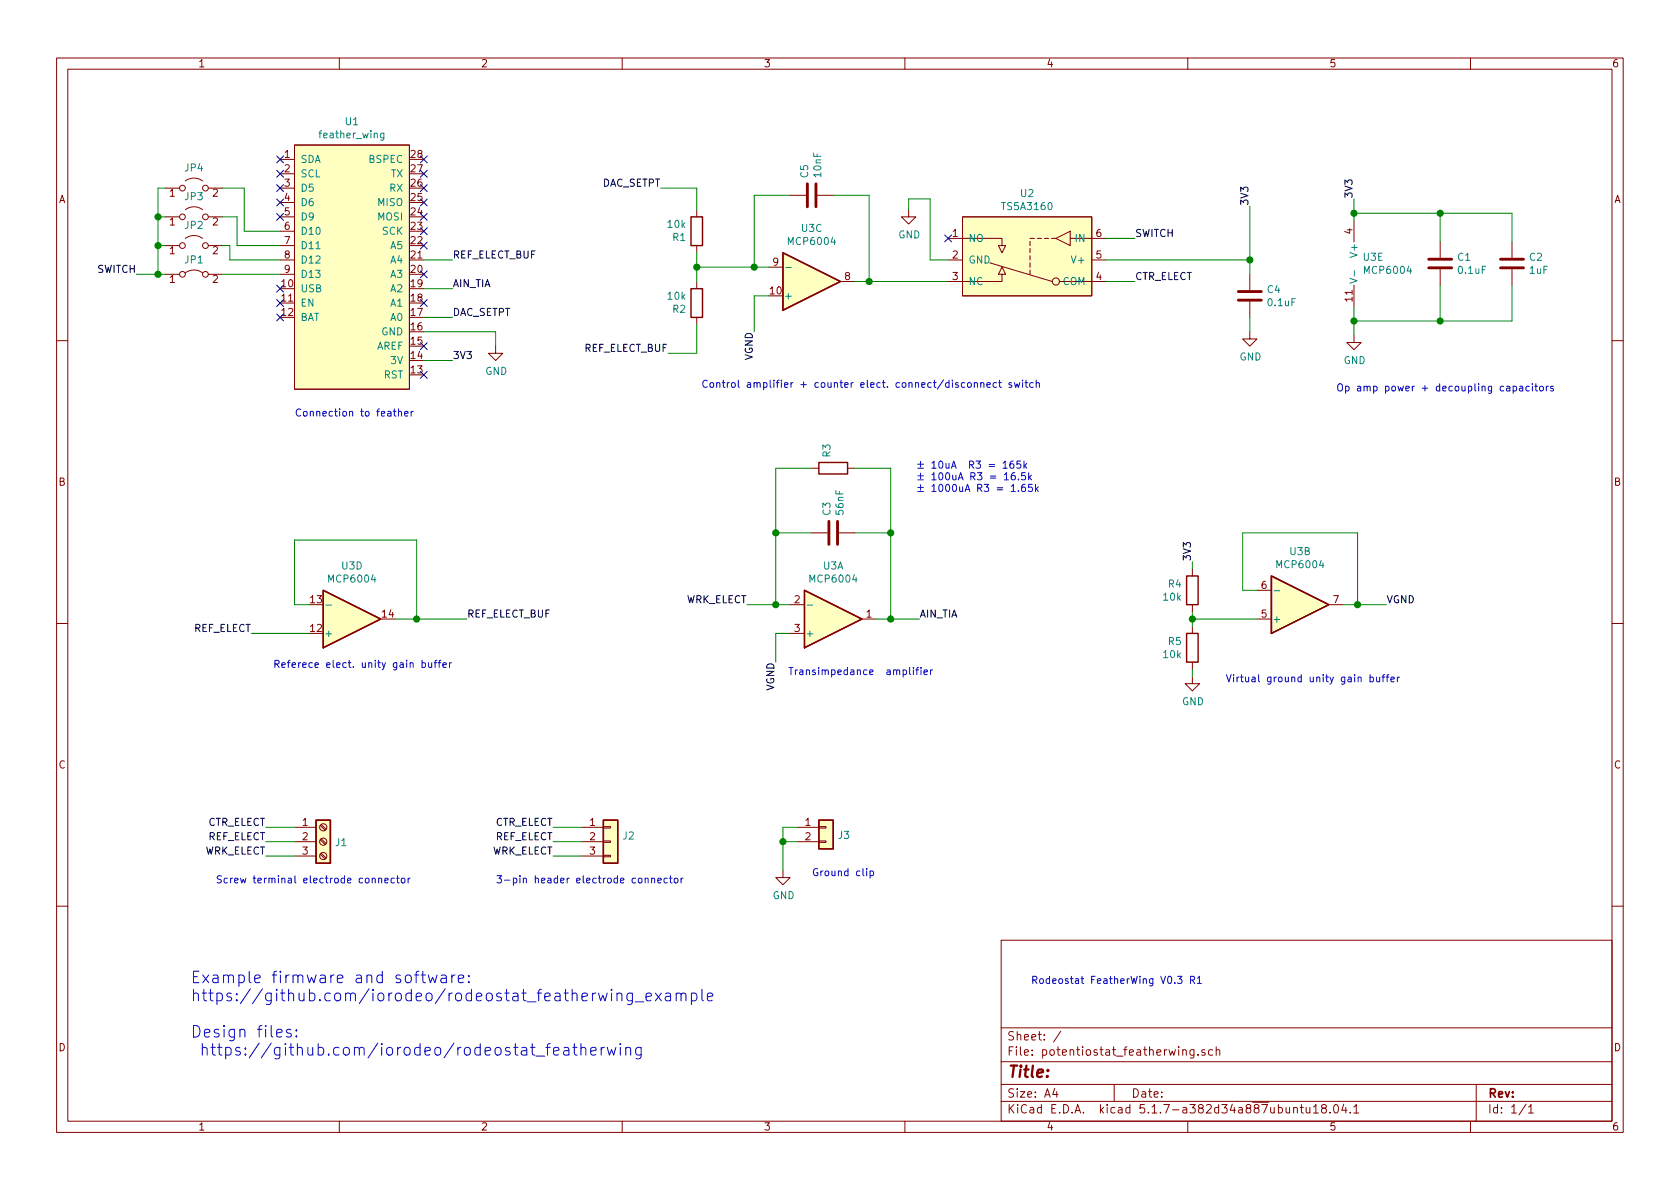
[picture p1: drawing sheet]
EESchema Schematic File Version 4
EELAYER 30 0
EELAYER END
$Descr A4 11693 8268
encoding utf-8
Sheet 1 1
Title ""
Date ""
Rev ""
Comp ""
Comment1 ""
Comment2 ""
Comment3 ""
Comment4 ""
$EndDescr
$Comp
L feather_wing:feather_wing U1
U 1 1
P 2450 1850
F 0 "U1" H 2450 2865 50  0000 C CNN
F 1 "feather_wing" H 2450 2774 50  0000 C CNN
F 2 "feather_wing:feather_wing" H 2500 1850 50  0001 C CNN
F 3 "" H 2500 1850 50  0001 C CNN
	1    2450 1850
	1    0    0    -1  
$EndComp
Wire Wire Line
	2950 2200 3150 2200
Text Label 3150 2200 0    50   ~ 0
DAC_SETPT
Wire Wire Line
	2950 2000 3150 2000
Text Label 3150 2000 0    50   ~ 0
AIN_TIA
Wire Wire Line
	2950 2500 3150 2500
Text Label 3150 2500 0    50   ~ 0
3V3
NoConn ~ 1950 1100
NoConn ~ 1950 1200
NoConn ~ 1950 1300
NoConn ~ 1950 1400
NoConn ~ 1950 1500
NoConn ~ 1950 2000
NoConn ~ 1950 2100
NoConn ~ 1950 2200
NoConn ~ 2950 1100
NoConn ~ 2950 1200
NoConn ~ 2950 1300
NoConn ~ 2950 1400
NoConn ~ 2950 1500
NoConn ~ 2950 1600
$Comp
L power:GND #PWR04
U 1 1
P 3450 2400
F 0 "#PWR04" H 3450 2150 50  0001 C CNN
F 1 "GND" H 3455 2227 50  0000 C CNN
F 2 "" H 3450 2400 50  0001 C CNN
F 3 "" H 3450 2400 50  0001 C CNN
	1    3450 2400
	1    0    0    -1  
$EndComp
Wire Wire Line
	2950 2300 3450 2300
NoConn ~ 2950 2400
NoConn ~ 2950 2600
Wire Wire Line
	3450 2300 3450 2400
Wire Wire Line
	2050 5750 1850 5750
Wire Wire Line
	2050 5850 1850 5850
Wire Wire Line
	2050 5950 1850 5950
Text Label 1850 5750 2    50   ~ 0
CTR_ELECT
Text Label 1850 5850 2    50   ~ 0
REF_ELECT
Text Label 1850 5950 2    50   ~ 0
WRK_ELECT
Wire Wire Line
	4050 5750 3850 5750
Wire Wire Line
	4050 5850 3850 5850
Wire Wire Line
	4050 5950 3850 5950
Text Label 3850 5750 2    50   ~ 0
CTR_ELECT
Text Label 3850 5850 2    50   ~ 0
REF_ELECT
Text Label 3850 5950 2    50   ~ 0
WRK_ELECT
Text Notes 1500 6150 0    50   ~ 0
Screw terminal electrode connector
Text Notes 3450 6150 0    50   ~ 0
3-pin header electrode connector
Wire Wire Line
	2950 1800 3150 1800
Text Label 3150 1800 0    50   ~ 0
REF_ELECT_BUF
Text Notes 1900 4650 0    50   ~ 0
Referece elect. unity gain buffer
NoConn ~ 2950 2100
NoConn ~ 2950 1900
NoConn ~ 2950 1700
Text Label 950  1900 2    50   ~ 0
SWITCH
$Comp
L Jumper:Jumper_2_Bridged JP1
U 1 1
P 1350 1900
F 0 "JP1" H 1350 2003 50  0000 C CNN
F 1 "Jumper_2_Bridged" H 1350 2004 50  0001 C CNN
F 2 "Jumper:SolderJumper-2_P1.3mm_Bridged_Pad1.0x1.5mm" H 1350 1900 50  0001 C CNN
F 3 "~" H 1350 1900 50  0001 C CNN
	1    1350 1900
	1    0    0    -1  
$EndComp
$Comp
L Jumper:Jumper_2_Open JP3
U 1 1
P 1350 1500
F 0 "JP3" H 1350 1643 50  0000 C CNN
F 1 "Jumper_2_Open" H 1350 1644 50  0001 C CNN
F 2 "Jumper:SolderJumper-2_P1.3mm_Open_TrianglePad1.0x1.5mm" H 1350 1500 50  0001 C CNN
F 3 "~" H 1350 1500 50  0001 C CNN
	1    1350 1500
	1    0    0    -1  
$EndComp
$Comp
L Jumper:Jumper_2_Open JP2
U 1 1
P 1350 1700
F 0 "JP2" H 1350 1843 50  0000 C CNN
F 1 "Jumper_2_Open" H 1350 1844 50  0001 C CNN
F 2 "Jumper:SolderJumper-2_P1.3mm_Open_TrianglePad1.0x1.5mm" H 1350 1700 50  0001 C CNN
F 3 "~" H 1350 1700 50  0001 C CNN
	1    1350 1700
	1    0    0    -1  
$EndComp
Wire Wire Line
	1150 1500 1100 1500
Wire Wire Line
	1100 1500 1100 1700
Wire Wire Line
	1100 1700 1150 1700
Wire Wire Line
	1100 1700 1100 1900
Wire Wire Line
	1100 1900 1150 1900
Connection ~ 1100 1700
Wire Wire Line
	1100 1900 950  1900
Connection ~ 1100 1900
Wire Wire Line
	1600 1700 1550 1700
Text Notes 2050 2900 0    50   ~ 0
Connection to feather
$Comp
L Amplifier_Operational:MCP6004 U3
U 4 1
P 2450 4300
F 0 "U3" H 2450 3933 50  0000 C CNN
F 1 "MCP6004" H 2450 4024 50  0000 C CNN
F 2 "Package_SO:SOIC-14_3.9x8.7mm_P1.27mm" H 2400 4400 50  0001 C CNN
F 3 "http://ww1.microchip.com/downloads/en/DeviceDoc/21733j.pdf" H 2500 4500 50  0001 C CNN
	4    2450 4300
	1    0    0    1   
$EndComp
$Comp
L Amplifier_Operational:MCP6004 U3
U 5 1
P 9525 1825
F 0 "U3" H 9483 1871 50  0000 L CNN
F 1 "MCP6004" H 9483 1780 50  0000 L CNN
F 2 "Package_SO:SOIC-14_3.9x8.7mm_P1.27mm" H 9475 1925 50  0001 C CNN
F 3 "http://ww1.microchip.com/downloads/en/DeviceDoc/21733j.pdf" H 9575 2025 50  0001 C CNN
	5    9525 1825
	1    0    0    -1  
$EndComp
$Comp
L Device:C C5
U 1 1
P 5650 1350
F 0 "C5" H 5535 1304 50  0000 R CNN
F 1 "10nF" H 5535 1395 50  0000 R CNN
F 2 "Capacitor_SMD:C_0603_1608Metric" H 5688 1200 50  0001 C CNN
F 3 "~" H 5650 1350 50  0001 C CNN
	1    5650 1350
	0    1    1    0   
$EndComp
$Comp
L Device:R R1
U 1 1
P 4850 1600
F 0 "R1" H 4920 1646 50  0000 L CNN
F 1 "10k" H 4920 1555 50  0000 L CNN
F 2 "Resistor_SMD:R_0603_1608Metric" V 4780 1600 50  0001 C CNN
F 3 "~" H 4850 1600 50  0001 C CNN
	1    4850 1600
	-1   0    0    1   
$EndComp
$Comp
L Device:R R2
U 1 1
P 4850 2100
F 0 "R2" H 4920 2146 50  0000 L CNN
F 1 "10k" H 4920 2055 50  0000 L CNN
F 2 "Resistor_SMD:R_0603_1608Metric" V 4780 2100 50  0001 C CNN
F 3 "~" H 4850 2100 50  0001 C CNN
	1    4850 2100
	-1   0    0    1   
$EndComp
Wire Wire Line
	4850 1750 4850 1850
Wire Wire Line
	4850 1850 5250 1850
Connection ~ 4850 1850
Wire Wire Line
	4850 1850 4850 1950
Wire Wire Line
	5250 1350 5250 1850
Connection ~ 5250 1850
Wire Wire Line
	5250 1850 5350 1850
Wire Wire Line
	5250 1350 5500 1350
Text Label 4600 1300 2    50   ~ 0
DAC_SETPT
Text Label 4650 2450 2    50   ~ 0
REF_ELECT_BUF
Wire Wire Line
	5350 2050 5250 2050
Wire Wire Line
	5250 2050 5250 2300
Text Label 5250 2300 3    50   ~ 0
VGND
Wire Wire Line
	5800 1350 6050 1350
Wire Wire Line
	6050 1350 6050 1950
Wire Wire Line
	6050 1950 5950 1950
Text Label 8700 1425 1    50   ~ 0
3V3
Wire Wire Line
	4850 1300 4850 1450
Wire Wire Line
	4850 2250 4850 2450
Text Notes 7250 2700 2    50   ~ 0
Control amplifier + counter elect. connect/disconnect switch
Wire Wire Line
	2750 4300 2900 4300
Wire Wire Line
	2900 4300 2900 3750
Wire Wire Line
	2900 3750 2050 3750
Wire Wire Line
	2050 3750 2050 4200
Wire Wire Line
	2050 4200 2150 4200
Wire Wire Line
	2900 4300 3250 4300
Connection ~ 2900 4300
Wire Wire Line
	2150 4400 1750 4400
Text Label 1750 4400 2    50   ~ 0
REF_ELECT
Text Label 3250 4300 0    50   ~ 0
REF_ELECT_BUF
Wire Wire Line
	4850 1300 4600 1300
Wire Wire Line
	4650 2450 4850 2450
Text Label 9425 1375 1    50   ~ 0
3V3
$Comp
L power:GND #PWR0102
U 1 1
P 9425 2325
F 0 "#PWR0102" H 9425 2075 50  0001 C CNN
F 1 "GND" H 9430 2152 50  0000 C CNN
F 2 "" H 9425 2325 50  0001 C CNN
F 3 "" H 9425 2325 50  0001 C CNN
	1    9425 2325
	1    0    0    -1  
$EndComp
$Comp
L Device:C C2
U 1 1
P 10525 1825
F 0 "C2" H 10640 1871 50  0000 L CNN
F 1 "1uF" H 10640 1780 50  0000 L CNN
F 2 "Capacitor_SMD:C_0603_1608Metric" H 10563 1675 50  0001 C CNN
F 3 "~" H 10525 1825 50  0001 C CNN
	1    10525 1825
	1    0    0    -1  
$EndComp
$Comp
L Device:C C1
U 1 1
P 10025 1825
F 0 "C1" H 10140 1871 50  0000 L CNN
F 1 "0.1uF" H 10140 1780 50  0000 L CNN
F 2 "Capacitor_SMD:C_0603_1608Metric" H 10063 1675 50  0001 C CNN
F 3 "~" H 10025 1825 50  0001 C CNN
	1    10025 1825
	1    0    0    -1  
$EndComp
Wire Wire Line
	9425 1475 10025 1475
Wire Wire Line
	10025 1475 10025 1675
Wire Wire Line
	9425 1475 9425 1525
Wire Wire Line
	9425 2125 9425 2225
Wire Wire Line
	9425 2225 10025 2225
Wire Wire Line
	10025 2225 10025 1975
Wire Wire Line
	10025 2225 10525 2225
Wire Wire Line
	10525 2225 10525 1975
Connection ~ 10025 2225
Wire Wire Line
	10525 1675 10525 1475
Wire Wire Line
	10525 1475 10025 1475
Connection ~ 10025 1475
Wire Wire Line
	9425 2225 9425 2325
Connection ~ 9425 2225
Wire Wire Line
	9425 1375 9425 1475
Connection ~ 9425 1475
Text Notes 9300 2725 0    50   ~ 0
Op amp power + decoupling capacitors
$Comp
L power:GND #PWR0103
U 1 1
P 8300 4700
F 0 "#PWR0103" H 8300 4450 50  0001 C CNN
F 1 "GND" H 8305 4527 50  0000 C CNN
F 2 "" H 8300 4700 50  0001 C CNN
F 3 "" H 8300 4700 50  0001 C CNN
	1    8300 4700
	1    0    0    -1  
$EndComp
$Comp
L Device:R R5
U 1 1
P 8300 4500
F 0 "R5" H 8370 4546 50  0000 L CNN
F 1 "10k" H 8370 4455 50  0000 L CNN
F 2 "Resistor_SMD:R_0603_1608Metric" V 8230 4500 50  0001 C CNN
F 3 "~" H 8300 4500 50  0001 C CNN
	1    8300 4500
	-1   0    0    -1  
$EndComp
$Comp
L Device:R R4
U 1 1
P 8300 4100
F 0 "R4" H 8370 4146 50  0000 L CNN
F 1 "10k" H 8370 4055 50  0000 L CNN
F 2 "Resistor_SMD:R_0603_1608Metric" V 8230 4100 50  0001 C CNN
F 3 "~" H 8300 4100 50  0001 C CNN
	1    8300 4100
	-1   0    0    -1  
$EndComp
Wire Wire Line
	8300 4650 8300 4700
Text Label 8300 3900 1    50   ~ 0
3V3
Wire Wire Line
	8300 3900 8300 3950
Wire Wire Line
	8300 4250 8300 4300
Wire Wire Line
	8300 4300 8750 4300
Connection ~ 8300 4300
Wire Wire Line
	8300 4300 8300 4350
Wire Wire Line
	8750 4100 8650 4100
Wire Wire Line
	8650 4100 8650 3700
Wire Wire Line
	8650 3700 9450 3700
Wire Wire Line
	9450 3700 9450 4200
Wire Wire Line
	9450 4200 9350 4200
Connection ~ 9450 4200
Text Label 9650 4200 0    50   ~ 0
VGND
Text Notes 9750 4750 2    50   ~ 0
 Virtual ground unity gain buffer
Text Label 5200 4200 2    50   ~ 0
WRK_ELECT
Text Label 5400 4600 3    50   ~ 0
VGND
Wire Wire Line
	6100 4300 6200 4300
$Comp
L Device:R R3
U 1 1
P 5800 3250
F 0 "R3" H 5870 3296 50  0000 L CNN
F 1 "16.5k" H 5870 3205 50  0001 L CNN
F 2 "Resistor_SMD:R_0603_1608Metric_Pad0.98x0.95mm_HandSolder" V 5730 3250 50  0001 C CNN
F 3 "~" H 5800 3250 50  0001 C CNN
	1    5800 3250
	0    -1   -1   0   
$EndComp
Wire Wire Line
	5200 4200 5400 4200
$Comp
L Device:C C3
U 1 1
P 5800 3700
F 0 "C3" H 5915 3746 50  0000 L CNN
F 1 "56nF" H 5915 3655 50  0000 L CNN
F 2 "Capacitor_SMD:C_0603_1608Metric" H 5838 3550 50  0001 C CNN
F 3 "~" H 5800 3700 50  0001 C CNN
	1    5800 3700
	0    -1   -1   0   
$EndComp
Wire Wire Line
	5950 3700 6200 3700
Wire Wire Line
	6200 3700 6200 4300
Wire Wire Line
	6200 3250 5950 3250
Wire Wire Line
	6200 3250 6200 3700
Connection ~ 6200 3700
Wire Wire Line
	5650 3700 5400 3700
Wire Wire Line
	5400 3700 5400 4200
Connection ~ 5400 4200
Wire Wire Line
	5400 4200 5500 4200
Wire Wire Line
	5400 3700 5400 3250
Wire Wire Line
	5400 3250 5650 3250
Connection ~ 5400 3700
Connection ~ 6200 4300
Wire Wire Line
	6200 4300 6400 4300
Wire Wire Line
	9450 4200 9650 4200
Text Label 6400 4300 0    50   ~ 0
AIN_TIA
Text Notes 6500 4700 2    50   ~ 0
Transimpedance  amplifier
Wire Wire Line
	5500 4400 5400 4400
Wire Wire Line
	5400 4400 5400 4600
Wire Wire Line
	1550 1900 1950 1900
Wire Wire Line
	1600 1700 1600 1800
Wire Wire Line
	1600 1800 1950 1800
Wire Wire Line
	1650 1500 1650 1700
Wire Wire Line
	1650 1700 1950 1700
Wire Wire Line
	1550 1500 1650 1500
$Comp
L Jumper:Jumper_2_Open JP4
U 1 1
P 1350 1300
F 0 "JP4" H 1350 1443 50  0000 C CNN
F 1 "Jumper_2_Open" H 1350 1444 50  0001 C CNN
F 2 "Jumper:SolderJumper-2_P1.3mm_Open_TrianglePad1.0x1.5mm" H 1350 1300 50  0001 C CNN
F 3 "~" H 1350 1300 50  0001 C CNN
	1    1350 1300
	1    0    0    -1  
$EndComp
Wire Wire Line
	1150 1300 1100 1300
Wire Wire Line
	1100 1300 1100 1500
Connection ~ 1100 1500
Wire Wire Line
	1550 1300 1700 1300
Wire Wire Line
	1700 1300 1700 1600
Wire Wire Line
	1700 1600 1950 1600
$Comp
L Connector_Generic:Conn_01x02 J3
U 1 1
P 5750 5750
F 0 "J3" H 5829 5696 50  0000 L CNN
F 1 "Conn_01x02" H 5830 5651 50  0001 L CNN
F 2 "Connector_PinHeader_2.54mm:PinHeader_1x02_P2.54mm_Vertical" H 5750 5750 50  0001 C CNN
F 3 "~" H 5750 5750 50  0001 C CNN
	1    5750 5750
	1    0    0    -1  
$EndComp
$Comp
L Connector_Generic:Conn_01x03 J2
U 1 1
P 4250 5850
F 0 "J2" H 4330 5892 50  0000 L CNN
F 1 "Conn_01x03" H 4330 5801 50  0001 L CNN
F 2 "Connector_PinHeader_2.54mm:PinHeader_1x03_P2.54mm_Vertical" H 4250 5850 50  0001 C CNN
F 3 "~" H 4250 5850 50  0001 C CNN
	1    4250 5850
	1    0    0    -1  
$EndComp
$Comp
L Connector:Screw_Terminal_01x03 J1
U 1 1
P 2250 5850
F 0 "J1" H 2329 5846 50  0000 L CNN
F 1 "Screw_Terminal_01x03" H 2330 5801 50  0001 L CNN
F 2 "OST_SCREW_TERM_3:CONNBLOCK3" H 2250 5850 50  0001 C CNN
F 3 "~" H 2250 5850 50  0001 C CNN
	1    2250 5850
	1    0    0    -1  
$EndComp
Wire Wire Line
	5550 5750 5450 5750
Wire Wire Line
	5450 5750 5450 5850
Wire Wire Line
	5450 5850 5550 5850
Wire Wire Line
	5450 5850 5450 6050
Connection ~ 5450 5850
$Comp
L power:GND #PWR0104
U 1 1
P 5450 6050
F 0 "#PWR0104" H 5450 5800 50  0001 C CNN
F 1 "GND" H 5455 5877 50  0000 C CNN
F 2 "" H 5450 6050 50  0001 C CNN
F 3 "" H 5450 6050 50  0001 C CNN
	1    5450 6050
	1    0    0    -1  
$EndComp
Text Notes 5650 6100 0    50   ~ 0
Ground clip
$Comp
L Amplifier_Operational:MCP6004 U3
U 1 1
P 5800 4300
F 0 "U3" H 5800 3933 50  0000 C CNN
F 1 "MCP6004" H 5800 4024 50  0000 C CNN
F 2 "Package_SO:SOIC-14_3.9x8.7mm_P1.27mm" H 5750 4400 50  0001 C CNN
F 3 "http://ww1.microchip.com/downloads/en/DeviceDoc/21733j.pdf" H 5850 4500 50  0001 C CNN
	1    5800 4300
	1    0    0    1   
$EndComp
$Comp
L Amplifier_Operational:MCP6004 U3
U 3 1
P 5650 1950
F 0 "U3" H 5650 1583 50  0000 C CNN
F 1 "MCP6004" H 5650 1674 50  0000 C CNN
F 2 "Package_SO:SOIC-14_3.9x8.7mm_P1.27mm" H 5600 2050 50  0001 C CNN
F 3 "http://ww1.microchip.com/downloads/en/DeviceDoc/21733j.pdf" H 5700 2150 50  0001 C CNN
	3    5650 1950
	1    0    0    1   
$EndComp
$Comp
L Amplifier_Operational:MCP6004 U3
U 2 1
P 9050 4200
F 0 "U3" H 9050 3833 50  0000 C CNN
F 1 "MCP6004" H 9050 3924 50  0000 C CNN
F 2 "Package_SO:SOIC-14_3.9x8.7mm_P1.27mm" H 9000 4300 50  0001 C CNN
F 3 "http://ww1.microchip.com/downloads/en/DeviceDoc/21733j.pdf" H 9100 4400 50  0001 C CNN
	2    9050 4200
	1    0    0    1   
$EndComp
$Comp
L Device:C C4
U 1 1
P 8700 2050
F 0 "C4" H 8815 2096 50  0000 L CNN
F 1 "0.1uF" H 8815 2005 50  0000 L CNN
F 2 "Capacitor_SMD:C_0603_1608Metric" H 8738 1900 50  0001 C CNN
F 3 "~" H 8700 2050 50  0001 C CNN
	1    8700 2050
	1    0    0    -1  
$EndComp
Wire Wire Line
	8700 2200 8700 2300
$Comp
L power:GND #PWR0105
U 1 1
P 8700 2300
F 0 "#PWR0105" H 8700 2050 50  0001 C CNN
F 1 "GND" H 8705 2127 50  0000 C CNN
F 2 "" H 8700 2300 50  0001 C CNN
F 3 "" H 8700 2300 50  0001 C CNN
	1    8700 2300
	1    0    0    -1  
$EndComp
$Comp
L TS5A3160:TS5A3160 U2
U 1 1
P 7150 1800
F 0 "U2" H 7150 2265 50  0000 C CNN
F 1 "TS5A3160" H 7150 2174 50  0000 C CNN
F 2 "Package_TO_SOT_SMD:SOT-23-6" H 6850 2550 50  0001 C CNN
F 3 "" H 6850 2550 50  0001 C CNN
	1    7150 1800
	1    0    0    -1  
$EndComp
Text Label 7900 1950 0    50   ~ 0
CTR_ELECT
NoConn ~ 6600 1650
$Comp
L power:GND #PWR0101
U 1 1
P 6325 1450
F 0 "#PWR0101" H 6325 1200 50  0001 C CNN
F 1 "GND" H 6330 1277 50  0000 C CNN
F 2 "" H 6325 1450 50  0001 C CNN
F 3 "" H 6325 1450 50  0001 C CNN
	1    6325 1450
	1    0    0    -1  
$EndComp
Wire Wire Line
	7700 1650 7900 1650
Text Label 7900 1650 0    50   ~ 0
SWITCH
Wire Wire Line
	7700 1950 7900 1950
Wire Wire Line
	6600 1800 6475 1800
Wire Wire Line
	6475 1800 6475 1375
Wire Wire Line
	6475 1375 6325 1375
Wire Wire Line
	6325 1375 6325 1450
Wire Wire Line
	6050 1950 6600 1950
Connection ~ 6050 1950
Wire Wire Line
	8700 1425 8700 1800
Wire Wire Line
	7700 1800 8700 1800
Connection ~ 8700 1800
Wire Wire Line
	8700 1800 8700 1900
Text Notes 7175 6850 0    50   ~ 0
Rodeostat FeatherWing V0.3 R1
Text Notes 1325 7350 0    80   ~ 0
Example firmware and software: \nhttps://github.com/iorodeo/rodeostat_featherwing_example\n\nDesign files:\n https://github.com/iorodeo/rodeostat_featherwing
Text Notes 6375 3425 0    50   ~ 0
± 10uA  R3 = 165k\n± 100uA R3 = 16.5k\n± 1000uA R3 = 1.65k
$EndSCHEMATC
